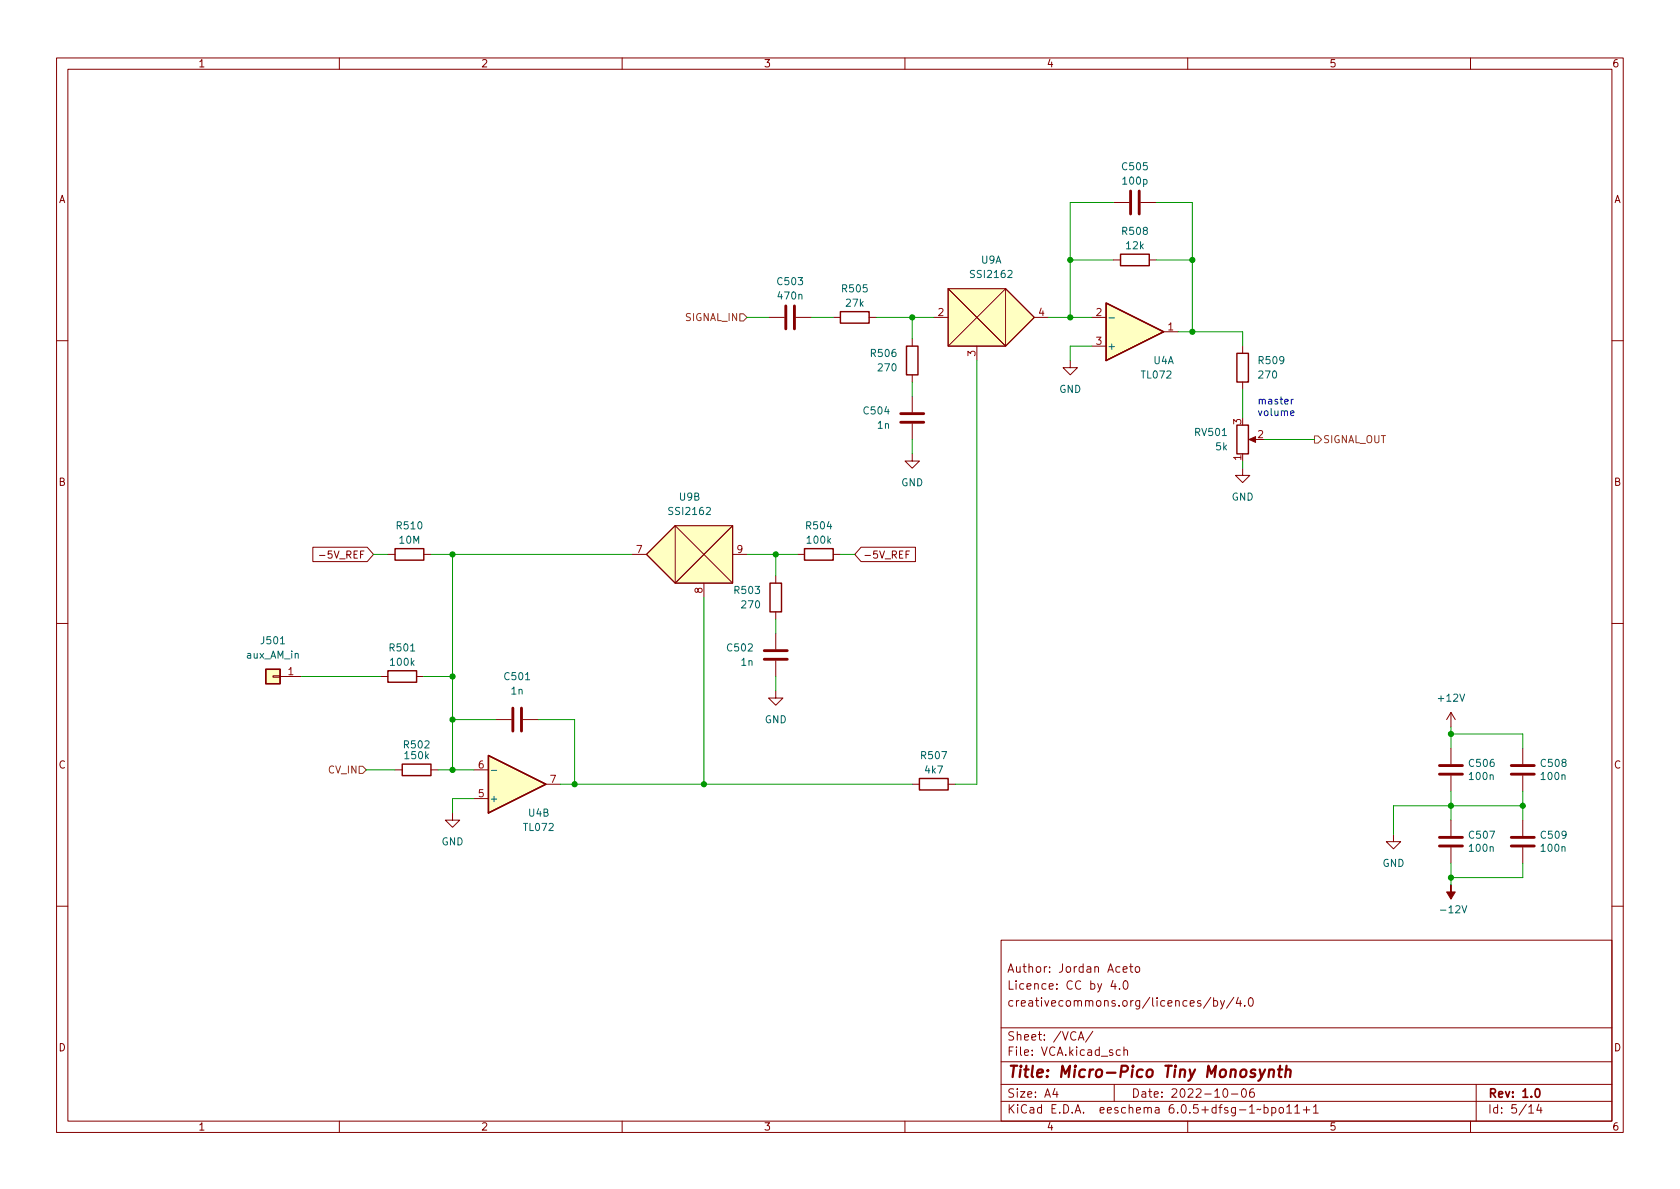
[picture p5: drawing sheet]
<svg xmlns="http://www.w3.org/2000/svg" width="297mm" height="210mm" viewBox="0 0 297 210" stroke-linecap="round" stroke-linejoin="round" font-family="sans-serif">
<g fill="none" stroke="#840000" stroke-width=".18">
<path d="M10 10.2h277v190.1h-277zM12 12.2h273v186.1h-273zM60 10.2v2M110 10.2v2M160 10.2v2M210 10.2v2M260 10.2v2M196.8 35.8h2.8M201.7 35.8h2.8M135.9 56.1h2.8M140.7 56.1h2.8M147.3 56.1h1.3"/>
<path d="M153.7 56.1h1.2M161.3 59.9v1.3M165.1 56.1h2.5M167.6 51h10.2v10.2h-10.2zM167.6 51l10.2 10.2 5.1-5.1-5.1-5.1-10.2 10.2M182.9 56.1h2.5M193 56.1h2.6M196.8 46h1.3M203.2 46h1.3M205.7 58.7h2.6M10 60.2h2M161.3 66.3v1.3"/>
<path d="M161.3 70.1v2.8M161.3 74.9v2.8M172.7 61.2v2.5M189.2 63.7v1.3h-1.2l1.2 1.3 1.3-1.3h-1.3M193 61.2h2.6M219.7 61.2v1.3M219.7 67.6v1.2M221.2 77.7h1M285 60.2h2M55.3 96.8h9.6l1.1 1.2-1.1 1.3h-9.6zM56.5 98.2h1M68.6 98h1.2"/>
<path d="M74.9 98h1.3M111.8 98h2.5M119.4 93h10.1v10.1h-10.1zM129.5 93l-10.1 10.1-5.1-5.1 5.1-5 10.1 10.1M129.5 98h2.6M141 98h1.2M147.3 98h1.3M152.2 96.8h9.7v2.5h-9.7l-1.1-1.3zM160.2 98h.4M160.8 97.4h-.6v1.3M161.3 80.3v1.2h-1.3l1.3 1.3 1.3-1.3h-1.3M219.7 82.8v1.3h1.3l-1.3 1.2-1.3-1.2h1.3"/>
<path d="M10 110.2h2M48.3 119.5h1.2v.3h-1.2zM49.5 119.6h3.8M67.3 119.6h1.3M73.7 119.6h1.2M124.5 103.1v2.6M137.2 101.8v1.3M137.2 108.2v1.3M137.2 112v2.8M137.2 116.8v2.8M285 110.2h2M69.8 136.1h1.3"/>
<path d="M76.2 136.1h1.3M83.8 136.1h2.6M87.6 127.2h2.8M92.5 127.2h2.7M96.5 138.7h2.6M137.2 122.2v1.2h1.2l-1.2 1.3-1.3-1.3h1.3M161.3 138.7h1.3M167.6 138.7h1.3M256.5 126v2.5M256.5 132.3v2.8M256.5 137.2v2.7M256.5 126l-.7 1.2"/>
<path d="M256.5 126l.8 1.2M269.2 132.3v2.8M269.2 137.2v2.7M80 143.8v1.2h-1.3l1.3 1.3 1.3-1.3h-1.3M83.8 141.2h2.6M246.4 147.6v1.2h1.2l-1.2 1.3-1.3-1.3h1.3M256.5 145v2.8M256.5 149.9v2.7M269.2 145v2.8M269.2 149.9v2.7M10 160.2h2M177 166.3h108v32h-108z"/>
<path d="M196.8 173.4l-.4 1h1M197.1 173.9v1M197.9 174.8v.1M198.6 171.4l.7-.1-.1-.3-.4-.1-.2 .2v.8h.6M198.8 173.5l.1-.1a.81 .81 0 0 1 .6 .7 .81 .81 0 0 1-.3 .8h-.1a.81 .81 0 0 1-.6-.6 .81 .81 0 0 1 .3-.8zM199.7 170.9h.6M199.9 170.4v1.3l.4 .2M200.9 171l.3-.1 .3 .3v.4l-.3 .3h-.3l-.2-.3v-.4zM214.1 176.4l-1.3 1.9M214.6 177l.4-.1 .3 .3v.4l-.2 .3h-.5M214.6 176.4v1.5M215.8 176.9l.3 1"/>
<path d="M216.5 176.9l-.5 1.4-.2 .1M218.1 176.4l-1.2 1.9M218.9 176.4l-.3 1h.9M219.3 176.9v1M220.1 177.8v.1M220.9 176.6l.2-.2a.81 .81 0 0 1 .6 .7 .81 .81 0 0 1-.3 .8h-.2a.81 .81 0 0 1-.3-1.3zM285 160.2h2M60 198.3v2M110 198.3v2M160 198.3v2M177 194.8h108M177 191.8h108"/>
<path d="M177 187.8h108M177 181.8h108M186.5 192.5l-.4 1h1M186.9 193v1M190.6 183.9l.5-1.5 .5 1.5M190.8 183.5h.7M193.2 182.4l-1.3 1.9M197 191.8v3M198.1 185.7l-.5-.1-.2 .3v.4l.1 .3h.6M198.7 185.8l.2-.2 .4 .1 .1 .9M198.7 185.1v1.5M210 198.3v2"/>
<path d="M216.4 192.6l.2-.1a.81 .81 0 0 1 .6 .7 .81 .81 0 0 1-.3 .8h-.2a.81 .81 0 0 1-.6-.6 .81 .81 0 0 1 .3-.8zM217.7 193.5h1.2M219.7 192.6l.2-.1a.81 .81 0 0 1 .5 .7 .81 .81 0 0 1-.3 .8h-.1a.81 .81 0 0 1-.6-.6 .81 .81 0 0 1 .3-.8zM221.6 192.5a.59 .59 0 0 0-.7 .7v.5l.2 .3h.4l.2-.1 .1-.5-.2-.2-.4-.1-.3 .3M223.5 195.9l.4-.1 .3 .3v.4l-.1 .3h-.6M223.5 195.3v1.5M224.9 195.9l.4-.1 .3 .3v.4l-.2 .3h-.5M224.9 195.8v1.5M226.3 195.9l.3-.1 .3 .3v.4l-.3 .3h-.3l-.2-.3v-.4zM227.5 195.8l.4-.5v1.5M227.5 196.8h.9M228.9 195.8l.5-.5v1.5"/>
<path d="M228.9 196.8h.9M230.4 196.3h1.2M231 195.7v1.1M232.2 195.8l.4-.5v1.5M232.2 196.8h.9M260 198.3v2M261 191.8v6.5M270.3 195.8l.4-.5v1.5M270.3 196.8h.9M272.1 195.3l-.4 1h.9M272.4 195.8v1"/>
</g>
<path d="M271.6 192.6l.2-.1a.82 .82 0 0 1 .6 .7 .82 .82 0 0 1-.3 .8h-.2a.81 .81 0 0 1-.6-.6 .81 .81 0 0 1 .3-.8z" fill="none" stroke="#840000" stroke-width=".3"/>
<path d="M222.7 189.1l.3 1.4M223.7 189.1l-.9 1.8-.3 .2M224.4 189.3a.49 .49 0 0 1 .9 .1l-.2 1.1M224.4 189.1l-.1 1.4M226 189.1h.7M226.3 188.5l-.2 1.7 .1 .2 .4 .1M227.4 189.3a.49 .49 0 0 1 .8 .1l-.1 1.1M227.5 188.5l-.3 2" fill="none" stroke="#840000" stroke-width=".4"/>
<g fill="none" stroke="#840000" stroke-width=".25">
<path d="M148.6 55.1h5.1v2h-5.1zM195.6 53.6l10.1 5.1-10.1 5zM198.1 45h5.1v2h-5.1zM160.3 61.2h2v5.1h-2zM218.7 75.2h2v5.1h-2zM218.7 62.5h2v5.1h-2zM69.8 97h5.1v2.1h-5.1zM142.2 97h5.1v2.1h-5.1zM47 118.4h2.5v2.5h-2.5zM68.6 118.6h5.1v2h-5.1zM136.1 103.1h2.1v5.1h-2.1zM71.1 135.1h5.1v2.1h-5.1z"/>
<path d="M86.4 133.6l10.1 5.1-10.1 5.1zM162.6 137.7h5v2h-5z"/>
</g>
<g fill="none" stroke="#840000" stroke-width=".51">
<path d="M199.9 33.8v4M201.4 33.8v4M138.9 54.1v4.1M140.5 54.1v4.1M159.3 74.7h4M159.3 73.1h4M135.1 116.6h4.1M135.1 115.1h4.1M90.7 125.2v4.1M92.2 125.2v4.1M254.5 136.9h4.1M254.5 135.4h4.1"/>
<path d="M267.2 136.9h4.1M267.2 135.4h4.1M254.5 149.6h4.1M254.5 148.1h4.1M267.2 149.6h4.1M267.2 148.1h4.1"/>
</g>
<g fill="#ffffc2" stroke="#ffffc2" stroke-width=".18">
<path d="M47 118.4h2.5v2.5h-2.5z"/>
<path d="M167.6 51h10.2v10.2h-10.2z"/>
<path d="M167.6 51h10.2l5.1 5.1-5.1 5.1z"/>
<path d="M195.6 53.6l10.1 5.1-10.1 5z"/>
<path d="M86.4 133.6l10.1 5.1-10.1 5.1z"/>
<path d="M119.4 93h10.1v10.1h-10.1z"/>
<path d="M119.4 93h10.1l-10.1 10.1-5.1-5.1z"/>
</g>
<path d="M196.1 56.2h1M86.9 136.2h.9" fill="none" stroke="#006464" stroke-width=".18"/>
<g fill="#840000" stroke="#840000" stroke-width=".18">
<path d="M220.9 77.7l1.1-.5v1z"/>
<path d="M256.5 156.5v1.2h.8l-.8 1.3-.7-1.3h.7z"/>
</g>
<path d="M130.8 55.5h.6l.7 .6-.7 .7h-.6zM232.4 77.1h.6l.7 .6-.7 .7h-.6zM63.5 135.5h.6l.7 .6-.7 .7h-.6z" fill="none" stroke="#725600" stroke-width=".18"/>
<path d="M228.2 73.1l.6-.1-.1-.3h-.3l-.2 .1 .1 .6h.4M228.3 70.6v.9M228.7 70.6l-.4 .2" fill="none" stroke="#0000c2" stroke-width=".18"/>
<g fill="none" stroke="#009600" stroke-width=".18">
<path d="M196.8 35.8h-7.6v20.3M204.5 35.8h6.3v22.9M132.1 56.1h3.8M143.5 56.1h3.8M154.9 56.1h10.2M161.3 56.1v3.8M185.4 56.1h7.6M189.2 46h7.6M204.5 46h6.3M208.3 58.7h11.4v2.5M161.3 67.6v2.5M161.3 77.7v2.6"/>
<path d="M172.7 63.7v75h-3.8M193 61.2h-3.8v2.5M219.7 68.8v5.1M223.5 77.7h8.9M66 98h2.6M76.2 98h35.6M80 98v38.1M132.1 98h8.9M137.2 98v3.8M148.6 98h2.5M219.7 81.5v1.3M53.3 119.6h14"/>
<path d="M74.9 119.6h5.1M124.5 105.7v33M137.2 109.5v2.5M137.2 119.6v2.6M64.8 136.1h5M77.5 136.1h6.3M80 127.2h7.6M95.2 127.2h6.4v11.5M99.1 138.7h62.2M256.5 129.8h12.7v2.5M256.5 128.5v3.8M256.5 139.9v5.1"/>
<path d="M269.2 139.9v5.1M83.8 141.2h-3.8v2.6M256.5 152.6v3.9M269.2 152.6v2.6h-12.7M269.2 142.5h-22.8v5.1"/>
</g>
<g fill="#009600" stroke="#009600" stroke-width=".18">
<circle cx="80" cy="98" r=".46"/>
<circle cx="80" cy="119.6" r=".46"/>
<circle cx="80" cy="136.1" r=".46"/>
<circle cx="80" cy="127.2" r=".46"/>
<circle cx="161.3" cy="56.1" r=".46"/>
<circle cx="210.8" cy="46" r=".46"/>
<circle cx="210.8" cy="58.7" r=".46"/>
<circle cx="189.2" cy="46" r=".46"/>
<circle cx="189.2" cy="56.1" r=".46"/>
<circle cx="256.5" cy="129.8" r=".46"/>
<circle cx="256.5" cy="142.5" r=".46"/>
<circle cx="269.2" cy="142.5" r=".46"/>
<circle cx="256.5" cy="155.2" r=".46"/>
<circle cx="124.5" cy="138.7" r=".46"/>
<circle cx="101.6" cy="138.7" r=".46"/>
<circle cx="137.2" cy="98" r=".46"/>
</g>
<text font-size="2.8" fill="#840000" x="178" y="190.6">Title: Micro-Pico Tiny Monosynth</text>
<g font-size="2.1" fill="#840000">
<text x="178" y="172">Author: Jordan Aceto</text>
<text x="178" y="178">creativecommons.org/licences/by/4.0</text>
<text x="178" y="175">Licence: CC by 4.0</text>
<text x="178" y="184">Sheet: /VCA/</text>
<text x="178" y="186.7">File: VCA.kicad_sch</text>
<text x="178" y="196.9">KiCad E.D.A. eeschema 6.0.5+dfsg-1~bpo11+1</text>
<text x="178" y="194.1">Size: A4</text>
<text x="200" y="194.1">Date: 2022-10-06</text>
<text x="263" y="194.1">Rev: 1.0</text>
<text x="263" y="196.9">Id: 5/14</text>
</g>
<g font-size="1.8" fill="#840000">
<text x="35" y="11.9">1</text>
<text x="85" y="11.9">2</text>
<text x="135" y="11.9">3</text>
<text x="185" y="11.9">4</text>
<text x="235" y="11.9">5</text>
<text x="285" y="11.9">6</text>
<text x="10.3" y="35.9">A</text>
<text x="285.3" y="35.9">A</text>
<text x="10.3" y="85.9">B</text>
<text x="285.3" y="85.9">B</text>
<text x="57.3" y="98.8">-5V_REF</text>
<text x="152.6" y="98.8">-5V_REF</text>
<text x="10.3" y="135.9">C</text>
<text x="285.3" y="135.9">C</text>
<text x="10.3" y="185.9">D</text>
<text x="285.3" y="185.9">D</text>
<text x="35" y="199.9">1</text>
<text x="85" y="199.9">2</text>
<text x="135" y="199.9">3</text>
<text x="185" y="199.9">4</text>
<text x="235" y="199.9">5</text>
<text x="285" y="199.9">6</text>
</g>
<g font-size="1.8" fill="#006464">
<text x="198.5" y="30.1">C505</text>
<text x="198.6" y="32.6">100p</text>
<text x="198.5" y="41.5">R508</text>
<text x="173.5" y="46.6">U9A</text>
<text x="199.2" y="44.1">12k</text>
<text x="137.6" y="50.4">C503</text>
<text x="137.7" y="53">470n</text>
<text x="149" y="51.7">R505</text>
<text x="171.9" y="49.1">SSI2162</text>
<text x="149.7" y="54.2">27k</text>
<text x="154.1" y="63.1">R506</text>
<text x="155.4" y="65.7">270</text>
<text x="195.7" y="61.8">+</text>
<text x="204" y="64.4">U4A</text>
<text x="222.7" y="64.4">R509</text>
<text x="187.3" y="69.5">GND</text>
<text x="201.9" y="66.9">TL072</text>
<text x="222.7" y="66.9">270</text>
<text x="152.8" y="73.3">C504</text>
<text x="155.2" y="75.8">1n</text>
<text x="211.4" y="77.1">RV501</text>
<text x="215" y="79.6">5k</text>
<text x="120.2" y="88.5">U9B</text>
<text x="159.3" y="86">GND</text>
<text x="217.7" y="88.5">GND</text>
<text x="70.3" y="93.6">R510</text>
<text x="118.5" y="91.1">SSI2162</text>
<text x="142.7" y="93.6">R504</text>
<text x="70.7" y="96.1">10M</text>
<text x="142.8" y="96.1">100k</text>
<text x="130" y="105">R503</text>
<text x="131.3" y="107.6">270</text>
<text x="46.3" y="113.9">J501</text>
<text x="43.6" y="116.5">aux_AM_in</text>
<text x="69" y="115.2">R501</text>
<text x="69.2" y="117.7">100k</text>
<text x="128.7" y="115.2">C502</text>
<text x="131.1" y="117.7">1n</text>
<text x="89.3" y="120.3">C501</text>
<text x="90.4" y="122.8">1n</text>
<text x="254.4" y="124.1">+12V</text>
<text x="135.2" y="127.9">GND</text>
<text x="71.5" y="132.3">R502</text>
<text x="71.7" y="134.2">150k</text>
<text x="163" y="134.2">R507</text>
<text x="163.6" y="136.8">4k7</text>
<text x="259.9" y="135.6">C506</text>
<text x="259.9" y="137.9">100n</text>
<text x="272.6" y="135.6">C508</text>
<text x="272.6" y="137.9">100n</text>
<text x="86.5" y="141.9">+</text>
<text x="78" y="149.5">GND</text>
<text x="92.7" y="146.9">TL072</text>
<text x="93.5" y="144.4">U4B</text>
<text x="259.9" y="148.3">C507</text>
<text x="272.6" y="148.3">C509</text>
<text x="244.4" y="153.3">GND</text>
<text x="259.9" y="150.6">100n</text>
<text x="272.6" y="150.6">100n</text>
<text x="255.1" y="161.5">-12V</text>
</g>
<g font-size="1.8" fill="#725600">
<text x="121.2" y="56.8">SIGNAL_IN</text>
<text x="233.9" y="78.4">SIGNAL_OUT</text>
<text x="58.1" y="136.8">CV_IN</text>
</g>
<g font-size="1.8" fill="#a90000">
<text x="165.9" y="55.9">2</text>
<text x="183.7" y="55.9">4</text>
<text x="193.8" y="55.9">2</text>
<text x="206.5" y="58.4">1</text>
<text x="172.5" y="63" transform="rotate(-90 172.5 63)">3</text>
<text x="193.8" y="61">3</text>
<text x="219.5" y="75" transform="rotate(-90 219.5 75)">3</text>
<text x="222.4" y="77.5">2</text>
<text x="219.5" y="81.4" transform="rotate(-90 219.5 81.4)">1</text>
<text x="112.5" y="97.8">7</text>
<text x="130.3" y="97.8">9</text>
<text x="124.2" y="104.9" transform="rotate(-90 124.2 104.9)">8</text>
<text x="50.9" y="119.4">1</text>
<text x="84.6" y="135.9">6</text>
<text x="84.6" y="141">5</text>
<text x="97.3" y="138.4">7</text>
</g>
<g font-size="1.8" fill="#0000c2">
<text x="222.2" y="71.5">master</text>
<text x="222.2" y="73.6">volume</text>
</g>
</svg>
